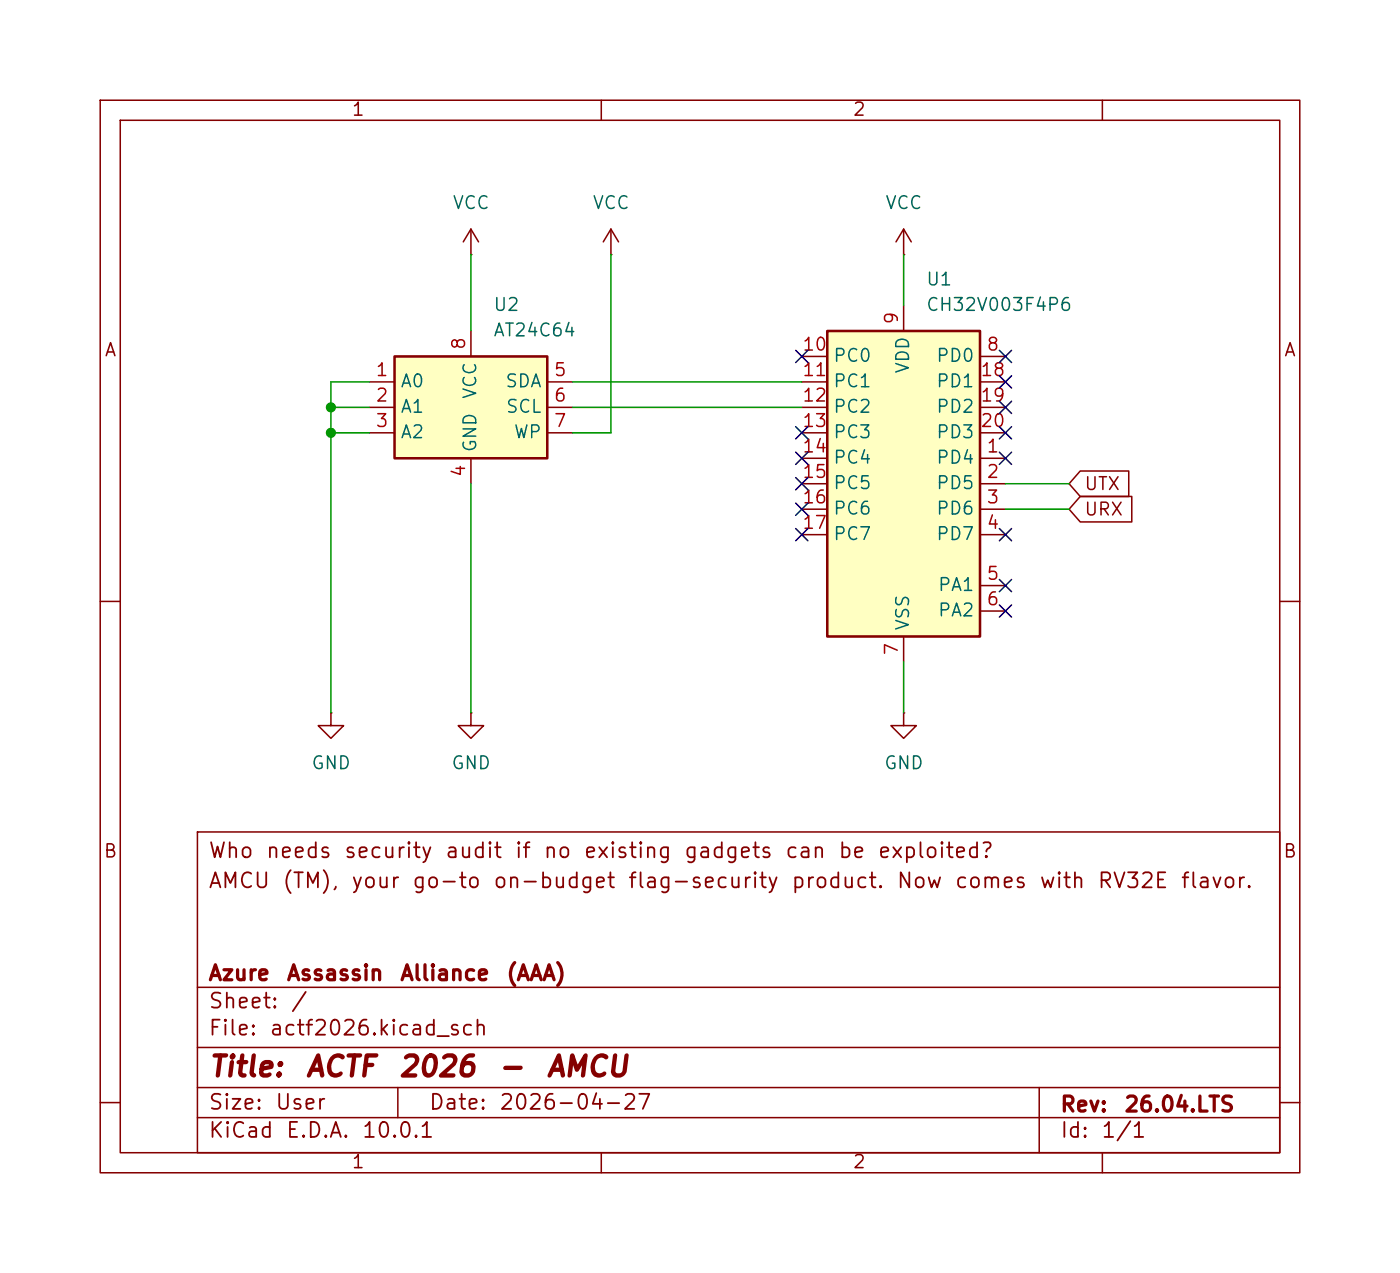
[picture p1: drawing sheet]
<svg xmlns="http://www.w3.org/2000/svg" width="140mm" height="127mm" viewBox="0 0 140 127" stroke-linecap="round" stroke-linejoin="round" font-family="sans-serif">
<g fill="none" stroke="#840000" stroke-width=".15">
<path d="M10 10h119.7v107h-119.7zM12 12h115.7v103h-115.7zM60 10v2M110 10v2M47 25.4h.1M47 22.9l-.8 1.2M47 22.9l.8 1.2M47 22.9v2.5M61 25.4h.1M61 22.9l-.8 1.2M61 22.9l.7 1.2M61 22.9v2.5"/>
<path d="M90.2 25.4h.1M90.2 22.9l-.8 1.2M90.2 22.9l.7 1.2M90.2 22.9v2.5M10 60h2M33 71.1v1.3h1.3l-1.3 1.3-1.3-1.3h1.3M33 71.1h.1M47 71.1v1.3h1.3l-1.3 1.3-1.3-1.3h1.3M47 71.1h.1M90.2 71.1v1.3h1.2l-1.2 1.3-1.3-1.3h1.3M90.2 71.1h.1M127.7 60h2"/>
<path d="M19.7 83h108v32h-108zM19.7 98.5h108M10 110h2M19.7 111.5h108M19.7 108.5h108M19.7 104.5h108M39.7 108.5v3M60 115v2M103.7 108.5v6.5M110 115v2M127.7 110h2"/>
</g>
<path d="M39.4 35.6h15.2v10.1h-15.2z" fill="#ffffc2"/>
<path d="M39.4 35.6h15.2v10.1h-15.2z" fill="none" stroke="#840000" stroke-width=".25"/>
<path d="M36.8 38.1h2.6M47 33v2.6M54.6 38.1h2.5M36.8 40.6h2.6M36.8 43.2h2.6M47 45.7v2.6M54.6 40.6h2.5M54.6 43.2h2.5" fill="none" stroke="#840000" stroke-width=".15"/>
<path d="M82.5 33h15.3v30.5h-15.3z" fill="#ffffc2"/>
<path d="M82.5 33h15.3v30.5h-15.3z" fill="none" stroke="#840000" stroke-width=".25"/>
<g fill="none" stroke="#840000" stroke-width=".15">
<path d="M80 35.6h2.5M80 38.1h2.5M90.2 30.5v2.5M97.8 35.6h2.5M97.8 38.1h2.5M80 45.7h2.5M80 48.3h2.5M80 50.8h2.5M80 53.3h2.5M80 40.6h2.5M80 43.2h2.5M97.8 45.7h2.5"/>
<path d="M97.8 48.3h2.5M97.8 50.8h2.5M97.8 53.3h2.5M97.8 58.4h2.5M97.8 40.6h2.5M97.8 43.2h2.5M107.8 49.5h5.1v2.6h-5.1l-1.1-1.3zM107.8 47h4.8v2.5h-4.8l-1.1-1.2zM90.2 63.5v2.5M97.8 61h2.5"/>
</g>
<path d="M36.8 38.1h-3.8v33M47 25.4v7.6M57.1 38.1h22.9M61 25.4v17.8h-3.9M90.2 25.4v5.1M33 40.6h3.8M33 43.2h3.8M47 48.3v22.8M57.1 40.6h22.9M100.3 50.8h6.4M100.3 48.3h6.4M90.2 66v5.1" fill="none" stroke="#009600" stroke-width=".15"/>
<g fill="none" stroke="#000084" stroke-width=".15">
<path d="M79.4 35l1.2 1.2M80.6 35l-1.2 1.2M99.7 37.5l1.2 1.2M99.7 35l1.2 1.2M100.9 37.5l-1.2 1.2M100.9 35l-1.2 1.2M79.4 52.7l1.2 1.2M79.4 45.1l1.2 1.2M79.4 50.2l1.2 1.2M79.4 47.7l1.2 1.2M79.4 42.6l1.2 1.2M80.6 52.7l-1.2 1.2"/>
<path d="M80.6 45.1l-1.2 1.2M80.6 50.2l-1.2 1.2M80.6 47.7l-1.2 1.2M80.6 42.6l-1.2 1.2M99.7 42.6l1.2 1.2M99.7 57.8l1.2 1.2M99.7 52.7l1.2 1.2M99.7 40l1.2 1.2M99.7 45.1l1.2 1.2M100.9 42.6l-1.2 1.2M100.9 57.8l-1.2 1.2M100.9 52.7l-1.2 1.2"/>
<path d="M100.9 40l-1.2 1.2M100.9 45.1l-1.2 1.2M99.7 60.4l1.2 1.2M100.9 60.4l-1.2 1.2"/>
</g>
<g fill="#009600" stroke="#009600" stroke-width=".1">
<circle cx="33" cy="43.2" r=".46"/>
<circle cx="33" cy="40.6" r=".46"/>
</g>
<g font-size="2" fill="#840000">
<text x="20.7" y="107.9">Title:</text>
<text x="30.4" y="107.9">ACTF</text>
<text x="39.6" y="107.9">2026</text>
<text x="49.6" y="107.9">-</text>
<text x="54.4" y="107.9">AMCU</text>
</g>
<g font-size="1.5" fill="#840000">
<text x="20.7" y="89">AMCU</text>
<text x="20.7" y="86">Who</text>
<text x="26.4" y="86">needs</text>
<text x="28.1" y="89">(TM),</text>
<text x="34.2" y="86">security</text>
<text x="34.9" y="89">your</text>
<text x="41" y="89">go-to</text>
<text x="44.3" y="86">audit</text>
<text x="49.1" y="89">on-budget</text>
<text x="51.3" y="86">if</text>
<text x="54.1" y="86">no</text>
<text x="58.1" y="86">existing</text>
<text x="62.6" y="89">flag-security</text>
<text x="68.2" y="86">gadgets</text>
<text x="78.2" y="86">can</text>
<text x="78.9" y="89">product.</text>
<text x="83.5" y="86">be</text>
<text x="87.5" y="86">exploited?</text>
<text x="89.4" y="89">Now</text>
<text x="95.2" y="89">comes</text>
<text x="103.6" y="89">with</text>
<text x="109.4" y="89">RV32E</text>
<text x="117.7" y="89">flavor.</text>
<text x="20.7" y="101">Sheet:</text>
<text x="20.7" y="98.2">Azure</text>
<text x="28.5" y="98.2">Assassin</text>
<text x="28.9" y="101">/</text>
<text x="39.8" y="98.2">Alliance</text>
<text x="50.4" y="98.2">(AAA)</text>
<text x="20.7" y="103.7">File:</text>
<text x="26.8" y="103.7">actf2026.kicad_sch</text>
<text x="20.7" y="113.9">KiCad</text>
<text x="20.7" y="111.1">Size:</text>
<text x="27.4" y="111.1">User</text>
<text x="28.4" y="113.9">E.D.A.</text>
<text x="36" y="113.9">10.0.1</text>
<text x="42.7" y="111.1">Date:</text>
<text x="49.7" y="111.1">2026-04-27</text>
<text x="105.7" y="111.3">Rev:</text>
<text x="105.7" y="113.9">Id:</text>
<text x="109.8" y="113.9">1/1</text>
<text x="112.1" y="111.3">26.04.LTS</text>
</g>
<g font-size="1.3" fill="#840000">
<text x="35" y="11.9">1</text>
<text x="85" y="11.9">2</text>
<text x="10.3" y="35.9">A</text>
<text x="128" y="35.9">A</text>
<text x="108.1" y="51.8">URX</text>
<text x="108.1" y="49.2">UTX</text>
<text x="10.3" y="85.9">B</text>
<text x="128" y="85.9">B</text>
<text x="35" y="116.9">1</text>
<text x="85" y="116.9">2</text>
</g>
<g font-size="1.3" fill="#006464">
<text x="45.1" y="21.2">VCC</text>
<text x="59" y="21.2">VCC</text>
<text x="88.3" y="21.2">VCC</text>
<text x="92.3" y="28.8">U1</text>
<text x="49.1" y="31.3">U2</text>
<text x="49.1" y="33.9">AT24C64</text>
<text x="92.3" y="31.3">CH32V003F4P6</text>
<text x="39.9" y="39">A0</text>
<text x="39.9" y="41.5">A1</text>
<text x="47.9" y="39.9" transform="rotate(-90 47.9 39.9)">VCC</text>
<text x="50.3" y="39">SDA</text>
<text x="50.4" y="41.5">SCL</text>
<text x="83.1" y="36.4">PC0</text>
<text x="83.1" y="39">PC1</text>
<text x="83.1" y="41.5">PC2</text>
<text x="91" y="37.4" transform="rotate(-90 91 37.4)">VDD</text>
<text x="93.3" y="36.4">PD0</text>
<text x="93.3" y="39">PD1</text>
<text x="93.3" y="41.5">PD2</text>
<text x="39.9" y="44">A2</text>
<text x="47.9" y="45.2" transform="rotate(-90 47.9 45.2)">GND</text>
<text x="51.2" y="44">WP</text>
<text x="83.1" y="44">PC3</text>
<text x="83.1" y="46.6">PC4</text>
<text x="93.3" y="46.6">PD4</text>
<text x="93.3" y="44">PD3</text>
<text x="83.1" y="49.1">PC5</text>
<text x="83.1" y="51.7">PC6</text>
<text x="93.3" y="49.1">PD5</text>
<text x="93.3" y="51.7">PD6</text>
<text x="83.1" y="54.2">PC7</text>
<text x="93.3" y="54.2">PD7</text>
<text x="93.5" y="59.3">PA1</text>
<text x="91" y="63" transform="rotate(-90 91 63)">VSS</text>
<text x="93.5" y="61.8">PA2</text>
<text x="31" y="77.1">GND</text>
<text x="45" y="77.1">GND</text>
<text x="88.1" y="77.1">GND</text>
</g>
<g font-size="1.3" fill="#a90000">
<text x="46.7" y="35" transform="rotate(-90 46.7 35)">8</text>
<text x="80" y="35.3">10</text>
<text x="89.9" y="32.5" transform="rotate(-90 89.9 32.5)">9</text>
<text x="98.4" y="35.3">8</text>
<text x="37.4" y="37.8">1</text>
<text x="37.4" y="40.4">2</text>
<text x="55.2" y="37.8">5</text>
<text x="55.2" y="40.4">6</text>
<text x="80" y="37.8">11</text>
<text x="80" y="40.4">12</text>
<text x="97.7" y="37.8">18</text>
<text x="97.7" y="40.4">19</text>
<text x="37.4" y="42.9">3</text>
<text x="46.7" y="47.7" transform="rotate(-90 46.7 47.7)">4</text>
<text x="55.2" y="42.9">7</text>
<text x="80" y="42.9">13</text>
<text x="80" y="45.5">14</text>
<text x="97.7" y="42.9">20</text>
<text x="98.4" y="45.5">1</text>
<text x="80" y="48">15</text>
<text x="80" y="50.5">16</text>
<text x="80" y="53.1">17</text>
<text x="98.4" y="48">2</text>
<text x="98.4" y="50.5">3</text>
<text x="98.4" y="53.1">4</text>
<text x="98.4" y="58.2">5</text>
<text x="89.9" y="65.5" transform="rotate(-90 89.9 65.5)">7</text>
<text x="98.4" y="60.7">6</text>
</g>
</svg>
